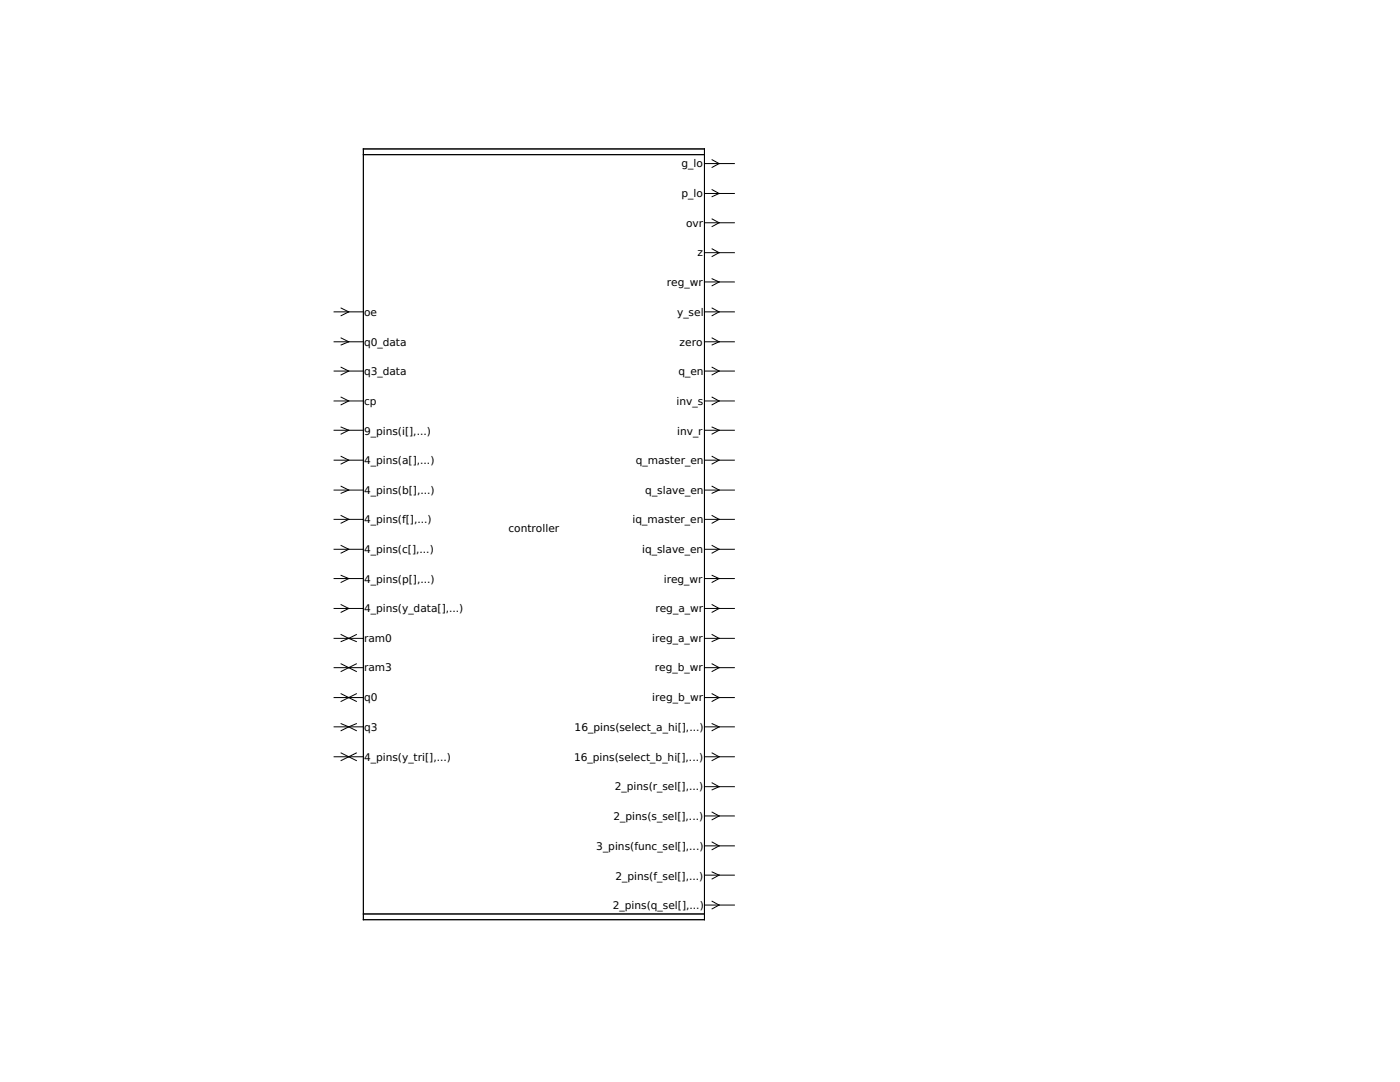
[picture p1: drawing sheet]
<svg xmlns="http://www.w3.org/2000/svg" width="279mm" height="216mm" viewBox="0 0 279 216" stroke-linecap="round" stroke-linejoin="round" font-family="sans-serif">
<g fill="none" stroke="#000" stroke-width=".2">
<path d="M72.5 29.7h68.1v153.8h-68.1zM72.5 30.9h68.1M140.6 32.6h6M140.6 38.6h6M142.1 31.9l1.4 .7-1.4 .8M142.1 37.8l1.4 .8-1.4 .6M140.6 44.5h6M140.6 50.4h6M140.6 56.3h6M142.1 43.7l1.4 .8-1.4 .7M142.1 49.7l1.4 .7-1.4 .8M142.1 55.6l1.4 .7-1.4 .7"/>
<path d="M66.7 62.2h5.8M66.7 68.2h5.8M66.7 74h5.8M68.1 61.5l1.5 .7-1.5 .8M68.1 67.4l1.5 .8-1.5 .6M68.1 73.3l1.5 .7-1.5 .8M68.1 79.2l1.5 .8-1.5 .8M140.6 62.2h6M140.6 68.2h6M140.6 74h6M142.1 61.5l1.4 .7-1.4 .8M142.1 67.4l1.4 .8-1.4 .6"/>
<path d="M142.1 73.3l1.4 .7-1.4 .8M142.1 79.2l1.4 .8-1.4 .8M66.7 80h5.8M66.7 85.9h5.8M66.7 91.8h5.8M66.7 97.8h5.8M68.1 85.2l1.5 .7-1.5 .7M68.1 91.1l1.5 .7-1.5 .8M68.1 97l1.5 .8-1.5 .6M140.6 80h6M140.6 85.9h6M140.6 91.8h6"/>
<path d="M140.6 97.8h6M142.1 85.2l1.4 .7-1.4 .7M142.1 91.1l1.4 .7-1.4 .8M142.1 97l1.4 .8-1.4 .6M66.7 103.6h5.8M66.7 109.6h5.8M66.7 115.4h5.8M68.1 102.9l1.5 .7-1.5 .8M68.1 108.8l1.5 .8-1.5 .8M68.1 114.8l1.5 .6-1.5 .8M140.6 103.6h6M140.6 109.6h6"/>
<path d="M140.6 115.4h6M142.1 102.9l1.4 .7-1.4 .8M142.1 108.8l1.4 .8-1.4 .8M142.1 114.8l1.4 .6-1.4 .8M66.7 127.4h5.8M66.7 133.2h5.8M66.7 139.2h5.8M66.7 121.4h5.8M68.1 126.6l1.5 .8M68.1 132.5l3 1.5M68.1 138.4l3 1.6M68.1 120.7l1.5 .7-1.5 .8"/>
<path d="M69.6 127.4l1.5 .6M69.6 127.4l-1.5 .6M71.1 126.6l-1.5 .8M71.1 132.5l-3 1.5M71.1 138.4l-3 1.6M140.6 127.4h6M140.6 133.2h6M140.6 139.2h6M140.6 121.4h6M142.1 120.7l1.4 .7-1.4 .8M142.1 126.6l1.4 .8-1.4 .6M142.1 132.5l1.4 .7-1.4 .8"/>
<path d="M142.1 138.4l1.4 .8-1.4 .8M66.7 145h5.8M66.7 151h5.8M68.1 144.4l1.5 .6M68.1 150.2l3 1.6M69.6 145l1.5 .8M69.6 145l-1.5 .8M71.1 144.4l-1.5 .6M71.1 150.2l-3 1.6M140.6 145h6M140.6 151h6M140.6 157h6"/>
<path d="M142.1 144.4l1.4 .6-1.4 .8M142.1 150.2l1.4 .8-1.4 .8M142.1 156.2l1.4 .8-1.4 .6M140.6 162.8h6M140.6 168.8h6M140.6 174.6h6M142.1 162.1l1.4 .7-1.4 .8M142.1 168l1.4 .8-1.4 .7M142.1 174l1.4 .6-1.4 .8M142.1 179.8l1.4 .8-1.4 .8M72.5 182.4h68.1M140.6 180.6h6"/>
</g>
<g font-size="2.1">
<text x="136" y="33.4">g_lo</text>
<text x="136" y="39.4">p_lo</text>
<text x="136.9" y="45.2">ovr</text>
<text x="139.2" y="51.2">z</text>
<text x="133.1" y="57.2">reg_wr</text>
<text x="72.6" y="63">oe</text>
<text x="135.1" y="63">y_sel</text>
<text x="72.6" y="69">q0_data</text>
<text x="135.6" y="69">zero</text>
<text x="72.6" y="74.8">q3_data</text>
<text x="135.4" y="74.8">q_en</text>
<text x="72.6" y="80.8">cp</text>
<text x="135" y="80.8">inv_s</text>
<text x="72.6" y="86.7">9_pins(i[],...)</text>
<text x="135.1" y="86.7">inv_r</text>
<text x="72.6" y="92.6">4_pins(a[],...)</text>
<text x="126.9" y="92.6">q_master_en</text>
<text x="72.6" y="98.6">4_pins(b[],...)</text>
<text x="128.8" y="98.6">q_slave_en</text>
<text x="72.6" y="104.4">4_pins(f[],...)</text>
<text x="101.5" y="106.2">controller</text>
<text x="126.2" y="104.4">iq_master_en</text>
<text x="72.6" y="110.4">4_pins(c[],...)</text>
<text x="128.1" y="110.4">iq_slave_en</text>
<text x="72.6" y="116.3">4_pins(p[],...)</text>
<text x="132.5" y="116.3">ireg_wr</text>
<text x="72.6" y="122.2">4_pins(y_data[],...)</text>
<text x="130.8" y="122.2">reg_a_wr</text>
<text x="72.6" y="128.1">ram0</text>
<text x="130.2" y="128.1">ireg_a_wr</text>
<text x="72.6" y="134">ram3</text>
<text x="130.7" y="134">reg_b_wr</text>
<text x="72.6" y="140">q0</text>
<text x="130.2" y="140">ireg_b_wr</text>
<text x="72.6" y="145.9">q3</text>
<text x="114.7" y="145.9">16_pins(select_a_hi[],...)</text>
<text x="72.6" y="151.8">4_pins(y_tri[],...)</text>
<text x="114.6" y="151.8">16_pins(select_b_hi[],...)</text>
<text x="122.7" y="157.7">2_pins(r_sel[],...)</text>
<text x="122.4" y="163.6">2_pins(s_sel[],...)</text>
<text x="119" y="169.5">3_pins(func_sel[],...)</text>
<text x="122.8" y="175.5">2_pins(f_sel[],...)</text>
<text x="122.3" y="181.4">2_pins(q_sel[],...)</text>
</g>
</svg>
